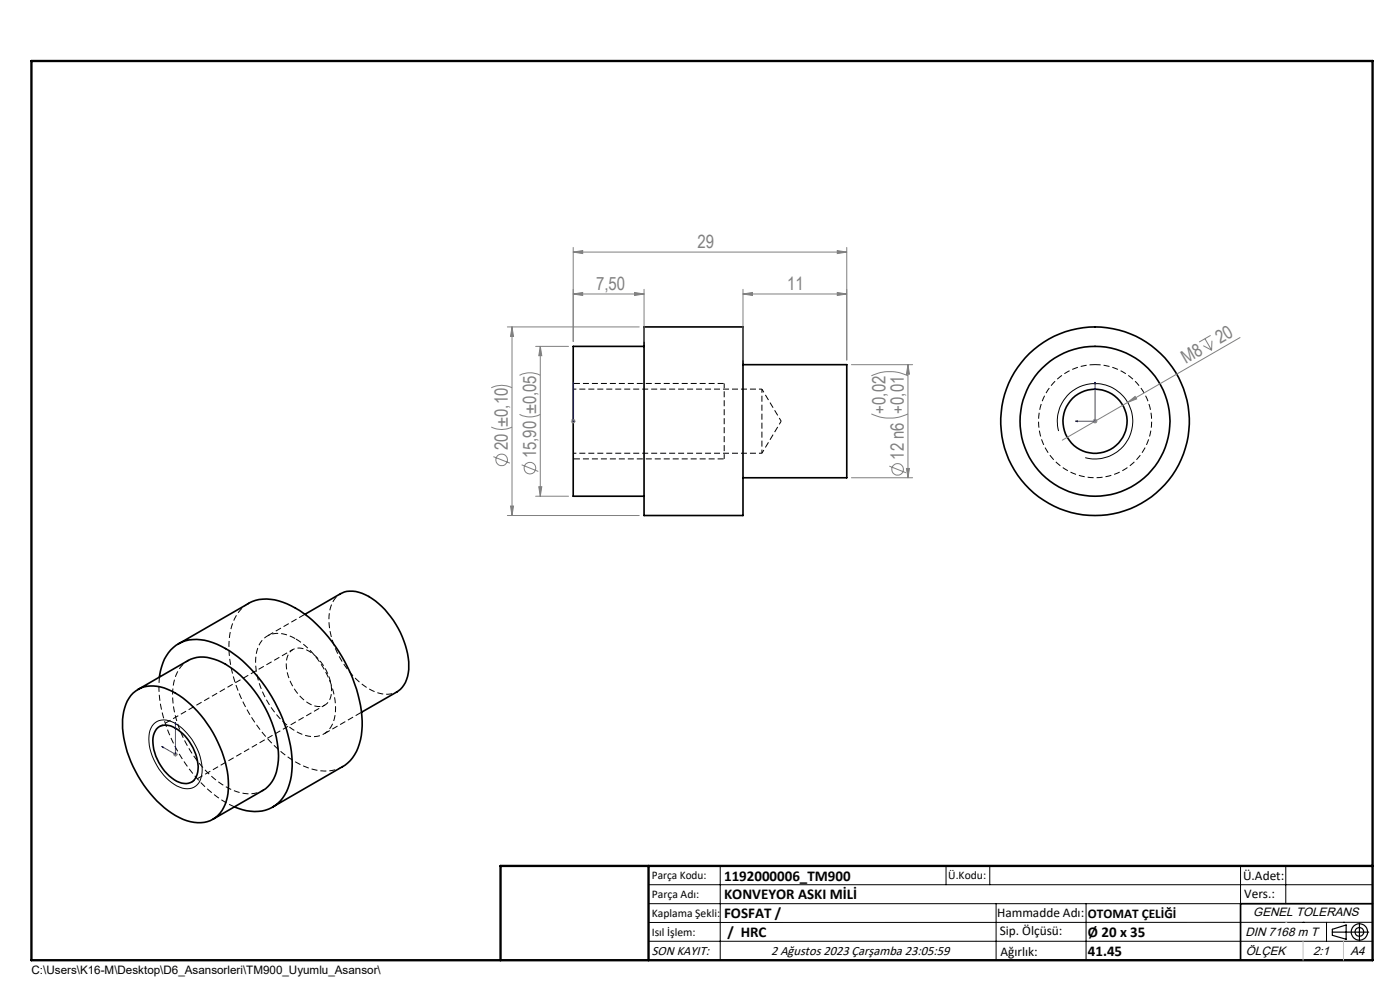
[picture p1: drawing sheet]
<svg xmlns="http://www.w3.org/2000/svg" width="297mm" height="210mm" viewBox="0 0 297 210" stroke-linecap="round" stroke-linejoin="round" font-family="sans-serif">
<path d="M161.6 96.1v-13.6M161.6 96.1l4.1-6.8M165.7 89.3l-4.1-6.8M62.1 137.8l-28.3 16.3M40.6 165.9l28.3-16.3" fill="none" stroke="#000" stroke-width=".21" stroke-dasharray="1.3 .6" stroke-dashoffset=".5" stroke-linecap="butt"/>
<path d="M121.6 96.1h40M161.6 82.5h-40M65.5 138.1a2.87 2.87 0 0 0-4.5 1 8.9 8.9 0 0 0 2.2 8.1 5.7 5.7 0 0 0 5.1 2.6 3.1 3.1 0 0 0 2-3.5 10.7 10.7 0 0 0-4.8-8.2M39.9 140.1a7.3 7.3 0 0 0-3.3 6.4 24.6 24.6 0 0 0 8.1 18 11.8 11.8 0 0 0 9.2 3.8l1.9-.7" fill="none" stroke="#000" stroke-width=".21" stroke-dasharray="1.3 .6" stroke-dashoffset=".6" stroke-linecap="butt"/>
<g fill="none" stroke="#000" stroke-width=".35">
<path d="M136.6 69.3h21v40.1h-21zM136.6 73.5h-15v31.8h15M157.6 77.4h22v23.9h-22M37.9 136.6l14.8-8.6a9.2 9.2 0 0 1 9.1 .5 28.6 28.6 0 0 1 11.9 13 24.3 24.3 0 0 1 2.8 15.4 8.5 8.5 0 0 1-3.8 5.7l-14.9 8.6M64.7 130.3l7.5-4.4a6.1 6.1 0 0 1 6 .6 18.6 18.6 0 0 1 8.5 15.5 5.8 5.8 0 0 1-2.5 4.7l-7.5 4.4M28.2 147a7 7 0 0 1 8.2-.4 24.5 24.5 0 0 1 11.6 16 12.8 12.8 0 0 1-.9 9.3 6.1 6.1 0 0 1-7.5 2.2 21.2 21.2 0 0 1-10.8-10.5 20.4 20.4 0 0 1-2.6-12.7l.8-2.2zM29.3 146.3l10.6-6.2a7.5 7.5 0 0 1 7.1 .4 24.7 24.7 0 0 1 11.6 15.9 12.8 12.8 0 0 1-.9 9.4l-1.4 1.5-11.1 6.5M33.2 154.6a2.99 2.99 0 0 1 4-.1 10.1 10.1 0 0 1 4.7 9.3 2.78 2.78 0 0 1-4.4 1.9 10.1 10.1 0 0 1-4.9-9.7zM33.8 143.6a8.5 8.5 0 0 1 5.6-7.7 11 11 0 0 1 8.4 1.7 30.7 30.7 0 0 1 12.6 16 20.9 20.9 0 0 1 1 12.8 7.5 7.5 0 0 1-10 5.4l-1.7-.6M291.2 191.7h-28v12"/>
<circle cx="232.3" cy="89.4" r="15.9"/>
<circle cx="232.3" cy="89.4" r="6.8"/>
<circle cx="232.3" cy="89.4" r="20"/>
</g>
<path d="M232.3 77.3a12 12 0 0 0-10.5 17.8 12 12 0 0 0 20.6 .8 12 12 0 0 0-9.1-18.5l-1-.1" fill="none" stroke="#000" stroke-width=".21" stroke-dasharray="1.3 .6" stroke-dashoffset=".1" stroke-linecap="butt"/>
<path d="M153.6 81.3v.1M33.8 143.6a28.1 28.1 0 0 0 5.6 18.5 25.5 25.5 0 0 0 10.3 9" fill="none" stroke="#000" stroke-width=".21" stroke-dasharray="1.3 .6" stroke-linecap="butt"/>
<path d="M52.7 128a9.1 9.1 0 0 0-4.1 7.6 29.2 29.2 0 0 0 6.4 18.9 21.9 21.9 0 0 0 12.2 8.9 7.8 7.8 0 0 0 5.5-.8" fill="none" stroke="#000" stroke-width=".21" stroke-dasharray="1.3 .6" stroke-dashoffset=".2" stroke-linecap="butt"/>
<path d="M72.3 125.9a5.9 5.9 0 0 0-2.5 5.5 18.5 18.5 0 0 0 9.2 15.1 5.7 5.7 0 0 0 5.3 .2" fill="none" stroke="#000" stroke-width=".21" stroke-dasharray="1.3 .6" stroke-dashoffset=".7" stroke-linecap="butt"/>
<path d="M121.6 97.3h32M153.6 81.3h-32M62.7 135.5a5.6 5.6 0 0 0-6.7-.1 7.5 7.5 0 0 0-1.7 6.7 18.7 18.7 0 0 0 9.1 13.4 5.1 5.1 0 0 0 6.4-.7 9 9 0 0 0 .9-8 19.1 19.1 0 0 0-8-11.3" fill="none" stroke="#000" stroke-width=".21" stroke-dasharray="1.3 .6" stroke-dashoffset="-.1" stroke-linecap="butt"/>
<path d="M64.7 130.3l-8 4.6M68.7 155.7l8-4.6" fill="none" stroke="#000" stroke-width=".21" stroke-dasharray="1.3 .6" stroke-dashoffset="-.2" stroke-linecap="butt"/>
<g fill="none" stroke="#808080" stroke-width=".21">
<path d="M121.6 53.5l2-.3v.6zM121.6 52.5v20M121.6 53.5h58M177.6 53.2l2 .3-2 .3zM179.6 52.5v23.9M107.6 69.3h28M108.6 69.3l.3 2.1h-.6zM108.6 69.3v40.1M110.2 79.6a4.9 4.9 0 0 1 4.4 0M113.6 73.5h7M114.6 73.5l.3 2h-.6zM114.6 73.5v31.8"/>
<path d="M121.6 62.4l2-.4v.7zM121.6 62.4h15M134.6 62l2 .4-2 .3zM136.6 61.4v11.1M157.6 62.4l2-.4v.7zM157.6 62.4h22M157.6 61.4v15M177.6 62l2 .4-2 .3zM180.6 77.4h13M184.9 79.7a9 9 0 0 1 7.7 0M192.6 77.4l.3 2h-.6zM192.6 77.4v23.9"/>
<path d="M255.3 73.3l1.7 1M255.6 71.9l1.4 2.4M256.8 71.1l-2.4 1.5M257.1 72.3l-.1 2M263.1 71.6l-23.9 13.8M104.2 90.6a4.9 4.9 0 0 0 4.4 0M104.2 82.3a4.9 4.9 0 0 1 4.4 0M104.7 96.9l3.5 1.3M110.2 87.9a4.9 4.9 0 0 0 4.4 0M110.7 98.6l3.5 1.4M121.1 89.4h1M121.2 89l.8 .7"/>
<path d="M121.6 88.9v.9M122 89l-.8 .7M184.9 87.8a9 9 0 0 0 7.7 0M188.7 98.9l3.5 1.4M192.3 99.4h.6l-.3 1.9zM231.8 89.4h1M232 89l.7 .7M232.3 88.9v.9M232.7 89l-.7 .7M239.2 85.4l1.6-1.3 .3 .5zM239.2 85.4l-13.8 8M107.6 109.4h28"/>
<path d="M108.3 107.3h.6l-.3 2.1zM113.6 105.3h7M114.3 103.2h.6l-.3 2.1zM180.6 101.3h13M36.9 159.7l.7 .7M37.2 159.5v1M37.6 159.7l-.7 .7M36.7 160h1"/>
<circle cx="106.4" cy="97.6" r="1.22"/>
<circle cx="112.4" cy="99.3" r="1.23"/>
<circle cx="190.4" cy="99.6" r="1.23"/>
</g>
<g fill="none" stroke="#000" stroke-width=".21">
<path d="M224.6 91.4a8 8 0 0 1 7-10 8 8 0 0 1 8.7 8.7 8 8 0 0 1-10.1 7M32.6 153.6a3.7 3.7 0 0 1 4.9 .1 12.3 12.3 0 0 1 5.4 10.2 3.2 3.2 0 0 1-4.8 3.1 11.9 11.9 0 0 1-6.4-11.5l.3-1.1zM137.6 187.7h153.6M137.6 191.7h153.6M137.6 199.7h153.6M152.8 183.7v20M200.7 183.7v4M210 183.7v4M211.3 191.7v12M230.4 191.7v12M263.2 183.7v20M272.8 183.7v8"/>
<path d="M276.4 195.6h.1M281.4 195.6v4.1M285 195.6h.1M291.2 195.6l-153.6 .1"/>
</g>
<path d="M153.6 81.4v15.9" fill="none" stroke="#000" stroke-width=".21" stroke-dasharray="1.3 .6" stroke-dashoffset=".3" stroke-linecap="butt"/>
<g fill="none" stroke="#000" stroke-width=".25">
<path d="M282.6 197.7h7.8M282.6 197.1l3-.9v3l-3-.8zM288.4 195.8v3.8M106.2 203.7h185"/>
<circle cx="288.4" cy="197.7" r="1.74"/>
<circle cx="288.4" cy="197.7" r=".93"/>
</g>
<path d="M121.6 89.2v.3zM121.6 81v.4v-.4M121.6 89.4h.1M121.6 81v8.4M228.1 89.4l.5-.2v.3zM232.3 81v8.4h-4.2M232.3 81l.1 .4h-.2zM34.3 158.3l.3 .1v.2zM37.2 153.2l.1 .4-.2-.1zM37.2 153.2v6.8l-2.9-1.7" fill="none" stroke="#00f" stroke-width=".21"/>
<path d="M6.7 12.9h284.5v190.8h-284.5zM137.6 183.7v20M291.2 183.7h-185v20" fill="none" stroke="#000" stroke-width=".5"/>
<path d="M276.4 199.7v4M285 199.7v4" fill="none" stroke="#c0c0c0" stroke-width=".21"/>
<path d="M272.8 195.6h.1" fill="none" stroke="#c0c0c0" stroke-width=".25"/>
<g fill="#00f">
<path d="M121.6 89.2v.3zM121.6 81v.4z"/>
<path d="M34.3 158.3l.3 .3v-.2zM37.2 153.2l-.1 .3 .2 .1z"/>
<path d="M228.1 89.4l.5 .1v-.3zM232.3 81l-.1 .4h.2z"/>
</g>
<g fill="#808080">
<path d="M239.2 85.4l1.6-1.3 .3 .5z"/>
<path d="M134.6 62l2 .4-2 .3zM121.6 62.4l2-.4v.7zM177.6 62l2 .4-2 .3zM157.6 62.4l2-.4v.7z"/>
<path d="M114.6 73.5l.3 2h-.6zM114.3 103.2h.6l-.3 2.1zM192.6 77.4l.3 2h-.6zM192.3 99.4h.6l-.3 1.9zM108.6 69.3l.3 2.1h-.6zM108.3 107.3h.6l-.3 2.1z"/>
<path d="M121.6 53.5l2-.3v.6zM177.6 53.2l2 .3-2 .3z"/>
</g>
<g font-size="3.9" fill="#808080">
<text x="148" y="52.6">29</text>
<text x="126.5" y="61.5">7,50</text>
<text x="167" y="61.5">11</text>
<text x="251.6" y="77.2" transform="rotate(-30 251.6 77.2)">M8</text>
<text x="258.8" y="73" transform="rotate(-30 258.8 73)">20</text>
<text x="187.9" y="87.8" transform="rotate(-90 187.9 87.8)">+0,02</text>
<text x="107.8" y="95.5" transform="rotate(-90 107.8 95.5)">20 ±0,10</text>
<text x="113.8" y="97.3" transform="rotate(-90 113.8 97.3)">15,90 ±0,05</text>
<text x="191.8" y="97.5" transform="rotate(-90 191.8 97.5)">12 n6 +0,01</text>
</g>
<g font-size="3.2">
<text x="153.6" y="190.8">KONVEYOR ASKI MİLİ</text>
<text x="153.6" y="186.8">1192000006_TM900</text>
<text x="153.6" y="194.8">FOSFAT /</text>
<text x="154.3" y="198.8">/ HRC</text>
<text x="230.8" y="198.7">Ø 20 x 35</text>
<text x="230.8" y="202.8">41.45</text>
</g>
<g font-size="2.8">
<text x="263.7" y="186.7">Ü.Adet:</text>
<text x="263.9" y="190.5">Vers.:</text>
<text x="211.5" y="194.5">Hammadde Adı:</text>
<text x="230.8" y="194.7">OTOMAT ÇELİĞİ</text>
<text x="138.3" y="202.6">SON KAYIT:</text>
<text x="163.6" y="202.6">2 Ağustos 2023 Çarşamba 23:05:59</text>
<text x="212.1" y="198.4">Sip. Ölçüsü:</text>
<text x="212.2" y="202.7">Ağırlık:</text>
</g>
<g font-size="2.6">
<text x="265.9" y="194.4">GENEL TOLERANS</text>
<text x="264.2" y="198.5">DIN 7168 m T</text>
<text x="264.3" y="202.6">ÖLÇEK</text>
<text x="278.5" y="202.6">2:1</text>
<text x="286.5" y="202.6">A4</text>
</g>
<g font-size="2.5">
<text x="138.3" y="186.4">Parça Kodu:</text>
<text x="138.3" y="190.5">Parça Adı:</text>
<text x="201.2" y="186.5">Ü.Kodu:</text>
<text x="138.3" y="194.5">Kaplama Şekli:</text>
<text x="138.3" y="198.6">Isıl İşlem:</text>
<text x="6.7" y="206.7">C:\Users\K16-M\Desktop\D6_Asansorleri\TM900_Uyumlu_Asansor\</text>
</g>
</svg>
